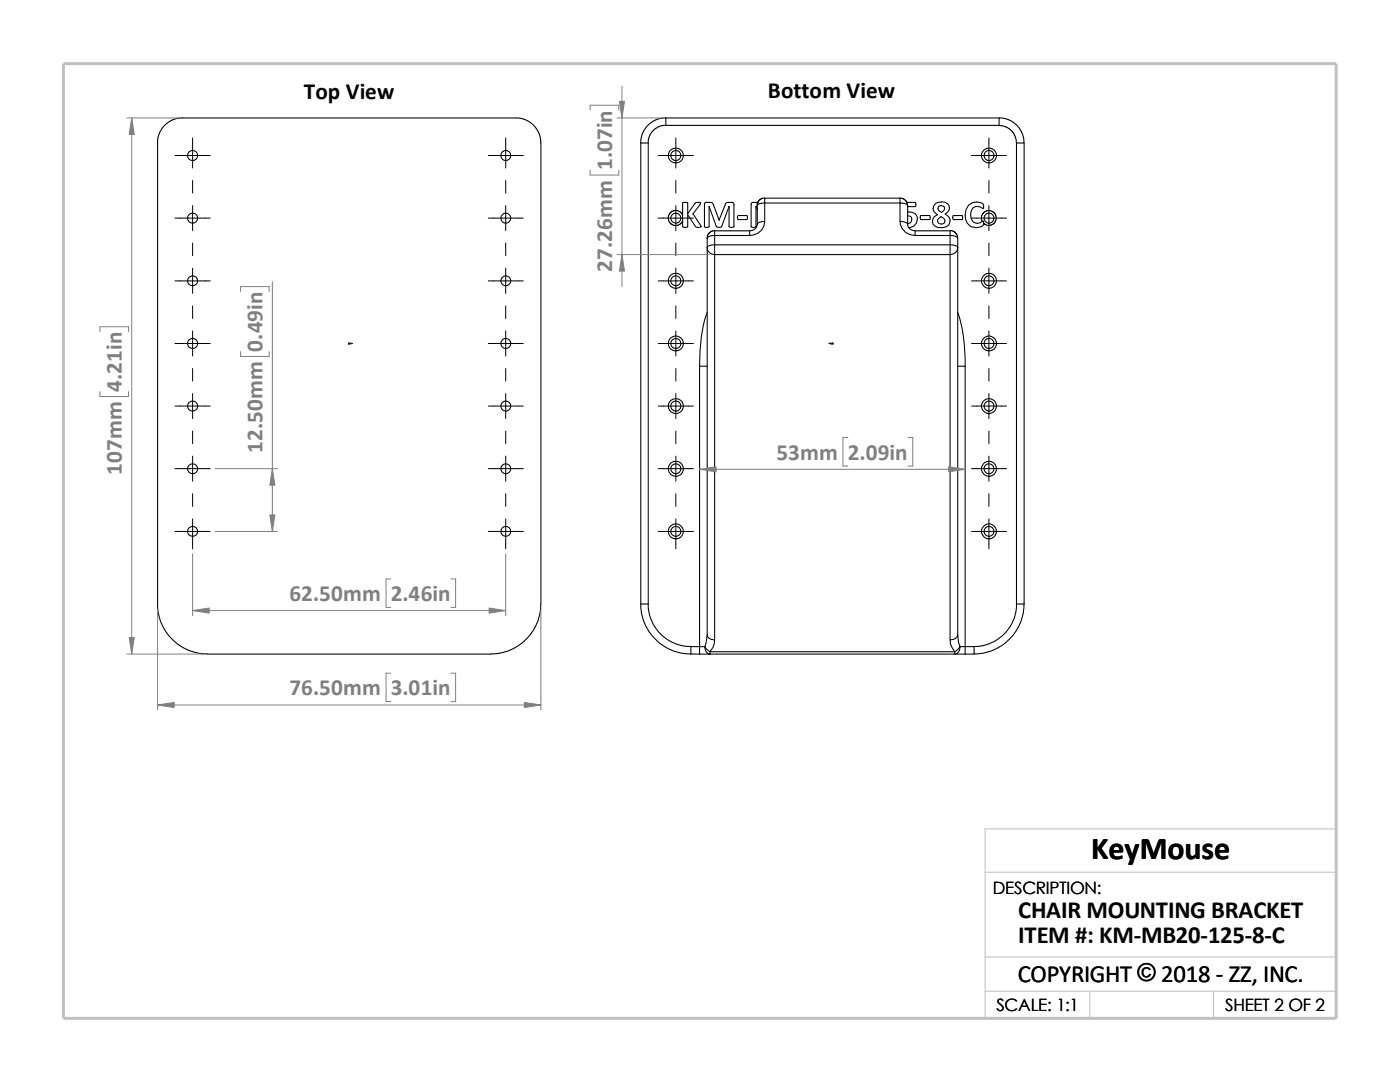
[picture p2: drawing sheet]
<svg xmlns="http://www.w3.org/2000/svg" width="279mm" height="216mm" viewBox="0 0 279 216" stroke-linecap="round" stroke-linejoin="round" font-family="sans-serif">
<path d="M196.6 174h70.1M196.6 191h70.1M196.6 197.8h70.1M217.5 197.8v5.4M242.2 197.8v5.4M26.8 203.2h239.9v-37.8h-70.1v37.8" fill="none" stroke="#c0c0c0" stroke-width=".2"/>
<path d="M12.7 12.7h254v190.5h-254z" fill="none" stroke="#c0c0c0" stroke-width=".59"/>
<g fill="none" stroke="#000" stroke-width=".21">
<path d="M31.5 28.5l.2-1.6 .9-1.7 1.5-1.1 1.7-.6h67.7l1.8 .6 1.4 1.1 1 1.7 .2 1.6v92M31.5 28.5v92.9l.4 2.3 .7 1.5 .9 1.5 1.4 1.4 1.8 1.2 1.6 .7 1.5 .4 1.6 .1M127.9 28.5v92M127.9 28.5h1.5M129.4 28.5v92M132.9 23.5l-.9 .1-1.1 .3-1.1 .7-.7 .6-1 1.7-.2 1.6M132.9 23.5h66.5M132.9 25h-.6l-.9 .3-1.1 .8-.8 1.3-.1 1.1M132.9 23.5v1.5M152.6 39.5l-.6 .1-.5 .4-.3 .4-.1 .7M152.6 39.5v1M152.6 39.5h27"/>
<path d="M179.6 39.5l.6 .1 .4 .3 .4 .5 .1 .7M179.6 39.5v1M199.4 23.5v1.5h-66.5M199.4 23.5l.9 .1 1 .3 .8 .4 .9 .8 1 1.5 .3 1v.9M199.4 25.1l1.3 .2 1.1 .7 .7 1 .4 1.5M202.9 28.5v92M202.9 28.5h1.5v92M136.2 42.9l-.1-.3-.7-.5-.9-.1-.9 .6-.2 .5v.6l.3 .8 .4 .3 .6 .2 1-.3 .5-.5M136.2 42.9v1.3M136.2 42.9l.1-2.5 .9 .1v2.1l1.7-2.2 .9 .1-.1 .4-1.4 1.8 1.6 2.6-.5 .1-.5-.1-1.7-2.5v2.5a.85 .85 0 0 1-1-.1v-1M141.1 49.4a1.45 1.45 0 0 0 1.5 1.4M141.1 47.5v1.9"/>
<path d="M141.1 49.4v77.3M141.5 41.2v4a.76 .76 0 0 1-.9 .1v-4.7l.2-.2 1.4 .1 1.3 3.4M141.5 41.2l1.5 4a.91 .91 0 0 0 1 0l1.5-4M141.5 41.2h.1M142.6 46.1l-.7 .1-.4 .3-.3 .5-.1 .5M142.6 46.1v.9M142.6 48.9v1.9M142.6 48.9a1.46 1.46 0 0 0-1.5 .5M142.6 47a1.46 1.46 0 0 0-1.5 .5M142.6 50.8v76.9M142.6 46.1h7M142.6 50.8h47"/>
<path d="M142.6 48.9h47M142.6 47v1.9M142.6 47h7M143.5 43.9h.1M145.5 41.2v4.1a.8 .8 0 0 0 1-.1v-4.4l-.3-.4h-.8a.57 .57 0 0 0-.7 .5l-1.2 3M145.5 41.2h.1M147.2 43.1l1.8-.1a.56 .56 0 0 1 0 .8h-1.7l-.1-.2zM149.6 46.1v.9M150.9 41.2h.1M150.9 41.2l.2 .7M151.1 44.8a1.44 1.44 0 0 1-1.5 1.3M151.3 40.4h-1.1l-.3 .4v4.4l.5 .2 .5-.2v-4"/>
<path d="M152.6 40.5a1.28 1.28 0 0 0-1.5 .6v3.6a1.46 1.46 0 0 1 1.5-.5M152.6 44.2a2.86 2.86 0 0 1-3 2.8M152.6 40.5v3.7M152.6 40.5h27M179.6 44.2a1.61 1.61 0 0 1 1.5 .5M179.6 40.5a1.4 1.4 0 0 1 1.5 .6M179.6 44.2a2.89 2.89 0 0 0 3 2.8M179.6 40.5v3.7M181 40.4h1.6a.61 .61 0 0 1 0 .8h-1.5M181.1 44.7a1.37 1.37 0 0 0 1.5 1.4M181.1 42.3a1.6 1.6 0 0 1 2 1.4 1.6 1.6 0 0 1-1.7 1.7M181.1 43.1a.78 .78 0 0 1 .8 .7 .78 .78 0 0 1-.8 .8"/>
<path d="M181.1 41.1v3.6M182.6 46.1h7v.9M182.6 47h7M182.6 46.1v.9M183.7 43.1l1.8-.1a.56 .56 0 0 1 0 .8h-1.7zM186.5 40.8a2.01 2.01 0 0 1 2.9 .2 1.31 1.31 0 0 1-.8 1.7 1.42 1.42 0 0 1 .9 1.8 1.42 1.42 0 0 1-1.7 .9 1.34 1.34 0 0 1-1.7-.9 1.34 1.34 0 0 1 1-1.7l-.7-.5a1.22 1.22 0 0 1 .1-1.5zM187.3 43.6l.5-.4 .5 .3a.63 .63 0 0 1 .3 .8 .63 .63 0 0 1-.7 .4l-.5-.1a.69 .69 0 0 1-.1-1zM187.3 41.2a.84 .84 0 0 1 1.2 .1l-.2 .7-.4 .4-.4-.3a.65 .65 0 0 1-.2-.9zM189.6 48.9v1.9M189.6 50.8v76.9M189.6 47v1.9M189.6 46l.6 .1 .4 .3 .4 .5 .1 .6"/>
<path d="M189.6 48.9a1.61 1.61 0 0 1 1.5 .5M189.6 47a1.61 1.61 0 0 1 1.5 .5M190.2 43.1l1.7-.1a.56 .56 0 0 1 0 .8h-1.7zM191.1 47.5v1.9M191.1 49.4a1.53 1.53 0 0 1-1.5 1.4M191.1 49.4v77.3M196 44.2h.3v.3M196 44.2a1.4 1.4 0 0 1-1.6 .2 1.4 1.4 0 0 1-.7-1.5 1.46 1.46 0 0 1 .8-1.6 1.46 1.46 0 0 1 1.7 .3l.1-.2a.76 .76 0 0 0-.5-.9 2.32 2.32 0 0 0-3.2 2.4 2.15 2.15 0 0 0 1.2 2.3 2.15 2.15 0 0 0 2.5-.4v-.2M196 44.2l-.1-.4v-.6l.5-.9 .6-.3h.7l.8 .5 .3 .7v.6l-.5 .9-.6 .3h-.7l-.7-.5M196.3 44.5v.1M139.6 73.1v55.9M139.6 73.1h1.5"/>
<path d="M141.1 62.4a30.2 30.2 0 0 0-1.5 10.7M191.1 73.1h1.5M191.1 62.4a29.2 29.2 0 0 1 1.5 10.7M192.6 73.1v55.9M107.9 120.5l-.1 1.6-.4 1.6-.6 1.5-1 1.5-1.7 1.7-1.4 .9-1.6 .7-1.6 .4-1.5 .1h-56.6M127.9 120.5h1.5M127.9 120.5l.1 1.8 .6 2 .9 1.8 1.1 1.2 1.7 1.5 1.7 1 2 .5 1.9 .2M129.4 120.5l.1 1.5 .4 1.5 .7 1.5 1.2 1.5 1.6 1.3 1.5 .7 1.5 .4 1.5 .1M137.9 130.5h1.7M139.6 129h-1.7v1.5M139.6 129h1.1M139.6 129v1.5"/>
<path d="M139.6 130.5h2.1M140.7 129l.4 .6 .6 .4M140.7 129a1.3 1.3 0 0 0 1 1.5M141.1 126.7a1.3 1.3 0 0 0 1.5 1M141.1 126.7l-.4 2.3M141.7 130v.5M141.7 130.5h48.8M141.7 130h48.8M142.6 127.7l-.3 1.5-.6 .8M189.6 127.7l.1 .8 .8 1.5M190.5 130v.5M190.5 130.5h2.1"/>
<path d="M191.1 126.7l.2 1.5 .3 .8M191.1 126.7a1.38 1.38 0 0 1-1.5 1M191.6 129l-.5 .6-.6 .4M191.6 129a1.37 1.37 0 0 1-1.1 1.5M191.6 129h1M192.6 129h1.8M192.6 129v1.5M194.4 129v1.5h-1.8M202.9 120.5l-.1 1.5-.4 1.5-.8 1.5-1.2 1.5-1.6 1.3-1.4 .7-1.6 .4-1.4 .1M202.9 120.5h1.5M204.4 120.5l-.2 1.8-.6 2-1.3 2.4-1.4 1.4-1.8 1.2-1.6 .7-1.5 .4-1.6 .1"/>
<circle cx="38.4" cy="31" r="1.01"/>
<circle cx="101" cy="31" r="1"/>
<circle cx="134.9" cy="31" r="1.01"/>
<circle cx="134.9" cy="31" r="1.51"/>
<circle cx="197.4" cy="31" r="1"/>
<circle cx="197.4" cy="31" r="1.49"/>
<circle cx="38.4" cy="43.5" r="1"/>
<circle cx="38.4" cy="56" r="1"/>
<circle cx="100.9" cy="43.5" r=".99"/>
<circle cx="101" cy="56" r=".99"/>
<circle cx="134.9" cy="56" r="1"/>
<circle cx="134.9" cy="56" r="1.51"/>
<circle cx="134.9" cy="43.5" r="1"/>
<circle cx="197.4" cy="56" r=".99"/>
<circle cx="197.4" cy="56" r="1.49"/>
<circle cx="197.4" cy="43.5" r=".99"/>
<circle cx="38.4" cy="68.5" r="1"/>
<circle cx="101" cy="68.5" r=".99"/>
<circle cx="134.9" cy="68.5" r="1"/>
<circle cx="134.9" cy="68.5" r="1.51"/>
<circle cx="197.4" cy="68.5" r=".99"/>
<circle cx="197.4" cy="68.5" r="1.49"/>
<circle cx="38.4" cy="93.5" r="1"/>
<circle cx="38.4" cy="81" r="1.01"/>
<circle cx="100.9" cy="93.5" r=".99"/>
<circle cx="101" cy="81" r="1"/>
<circle cx="134.9" cy="81" r="1.01"/>
<circle cx="134.9" cy="93.5" r="1.51"/>
<circle cx="134.9" cy="81" r="1.52"/>
<circle cx="134.9" cy="93.5" r="1"/>
<circle cx="197.4" cy="81" r="1"/>
<circle cx="197.4" cy="93.5" r="1.49"/>
<circle cx="197.4" cy="81" r="1.51"/>
<circle cx="197.4" cy="93.5" r=".99"/>
<circle cx="38.4" cy="106" r="1"/>
<circle cx="101" cy="106" r=".99"/>
<circle cx="134.9" cy="106" r="1"/>
<circle cx="134.9" cy="106" r="1.51"/>
<circle cx="197.4" cy="106" r=".99"/>
<circle cx="197.4" cy="106" r="1.49"/>
</g>
<g fill="#00f" stroke="#00f" stroke-width=".2">
<path d="M70 68.5h.4l-.4 .1z"/>
<path d="M165.4 68.5h.4v.1z"/>
</g>
<path d="M69.6 68.5h.8M69.6 68.4l.2 .3M69.7 68.5h.1M69.7 68.4v.3M69.8 68.4l-.3 .3M165.4 68.5h.9M166 68.4l.3 .3M166.1 68.5h.1M166.1 68.4v.3M166.2 68.4l-.3 .3" fill="none" stroke="#00f" stroke-width=".2"/>
<g fill="none" stroke="#000" stroke-width=".2">
<path d="M34.9 31h7.1M38.4 27.5v6M38.4 36v2.5M97.5 31h6.9M100.9 27.5v6M100.9 36v2.5M131.4 31h7M134.9 27.5v6M134.9 36v2.5M193.9 31h7M197.4 27.5v6M197.4 36v2.5"/>
<path d="M34.9 56h7.1M34.9 43.5h7.1M38.4 41v5M38.4 48.5v2.5M38.4 53.5v5M97.5 56h6.9M97.5 43.5h6.9M100.9 41v5M100.9 48.5v2.5M100.9 53.5v5M131.4 56h7M131.4 43.5h7"/>
<path d="M134.9 41v5M134.9 48.5v2.5M134.9 53.5v5M193.9 56h7M193.9 43.5h7M197.4 41v5M197.4 48.5v2.5M197.4 53.5v5M34.9 68.5h7.1M38.4 61v2.5M38.4 66v5M38.4 73.5v2.5"/>
<path d="M38.4 78.5v5M97.5 68.5h6.9M100.9 61v2.5M100.9 66v5M100.9 73.5v2.5M100.9 78.5v5M131.4 68.5h7M134.9 61v2.5M134.9 66v5M134.9 73.5v2.5M134.9 78.5v5M193.9 68.5h7"/>
<path d="M197.4 61v2.5M197.4 66v5M197.4 73.5v2.5M197.4 78.5v5M34.9 93.5h7.1M34.9 81h7.1M38.4 86v2.5M38.4 91v5M38.4 98.5v2.5M97.5 93.5h6.9M97.5 81h6.9M100.9 86v2.5"/>
<path d="M100.9 91v5M100.9 98.5v2.5M131.4 93.5h7M131.4 81h7M134.9 86v2.5M134.9 91v5M134.9 98.5v2.5M193.9 93.5h7M193.9 81h7M197.4 86v2.5M197.4 91v5M197.4 98.5v2.5"/>
<path d="M34.9 106h7.1M38.4 103.5v6M97.5 106h6.9M100.9 103.5v6M131.4 106h7M134.9 103.5v6M193.9 106h7M197.4 103.5v6"/>
</g>
<g fill="none" stroke="#808080" stroke-width=".2">
<path d="M124.1 17.2v39.9M25.3 23.5h10.1M26.3 23.5v107M117.8 22v-1h5.7v1M117.8 34v.9h5.7v-.9M123.1 23.5h8.8M48 58.2v-1h5.7v1M54.4 56.2v49.8M123.1 50.8h18.5M19.9 66.2v-1h5.8v1M19.9 78.1v1h5.8v-1M48 70.1v1h5.7v-1"/>
<path d="M42.9 93.5h12.5M139.6 93.6h53M169.2 87.3h-1v5.7h1M181.2 87.3h1v5.7h-1M38.4 110.5v12.4M42.9 106h12.5M78 115.5h-1v5.7h1M90 115.5h.9v5.7h-.9M100.9 110.5v12.4M25.3 130.5h15.1M31.5 121.5v20.1M38.4 121.8h62.5"/>
<path d="M78 134.3h-1v5.7h1M90 134.3h.9v5.7h-.9M107.9 121.5v20.1M31.5 140.7h76.4"/>
</g>
<g fill="#808080" stroke="#808080" stroke-width=".2">
<path d="M38.4 121.8l3.3-.5v1z"/>
<path d="M97.6 121.3l3.3 .5-3.3 .5z"/>
<path d="M25.8 127.2h1l-.5 3.3z"/>
<path d="M26.3 23.5l.5 3.3h-1z"/>
<path d="M104.6 140.2l3.3 .5-3.3 .5z"/>
<path d="M31.5 140.7l3.3-.5v1z"/>
<path d="M54.4 93.5l.5 3.3h-1.1z"/>
<path d="M53.8 102.7h1.1l-.5 3.3z"/>
<path d="M139.6 93.6l3.3-.5v1z"/>
<path d="M189.3 93.1l3.3 .5-3.3 .5z"/>
<path d="M124.1 50.8l.5 3.3h-1z"/>
<path d="M123.6 20.2h1l-.5 3.3z"/>
</g>
<text font-size="6.4" x="217.8" y="171.4">KeyMouse</text>
<g font-size="4.9">
<text x="203.2" y="183.2">CHAIR MOUNTING BRACKET</text>
<text x="203.2" y="188.1">ITEM #: KM-MB20-125-8-C</text>
<text x="203.1" y="195.9">COPYRIGHT © 2018 - ZZ, INC.</text>
<text x="203.1" y="195.9">COPYRIGHT ©</text>
</g>
<g font-size="4.6">
<text x="60.6" y="19.7">Top View</text>
<text x="153.2" y="19.6">Bottom View</text>
</g>
<g font-size="4.6" fill="#808080">
<text x="122.2" y="34" transform="rotate(-90 122.2 34)">1.07in</text>
<text x="122.2" y="54.2" transform="rotate(-90 122.2 54.2)">27.26mm</text>
<text x="52.4" y="70.1" transform="rotate(-90 52.4 70.1)">0.49in</text>
<text x="24.3" y="78.1" transform="rotate(-90 24.3 78.1)">4.21in</text>
<text x="24.3" y="94.8" transform="rotate(-90 24.3 94.8)">107mm</text>
<text x="52.4" y="90.4" transform="rotate(-90 52.4 90.4)">12.50mm</text>
<text x="154.9" y="91.8">53mm</text>
<text x="169.2" y="91.8">2.09in</text>
<text x="57.7" y="120">62.50mm</text>
<text x="78" y="120">2.46in</text>
<text x="57.7" y="138.8">76.50mm</text>
<text x="78" y="138.8">3.01in</text>
</g>
<g font-size="3.4">
<text x="198.2" y="178.5">DESCRIPTION:</text>
<text x="198.8" y="201.7">SCALE: 1:1</text>
<text x="244.5" y="201.7">SHEET 2 OF 2</text>
</g>
</svg>
